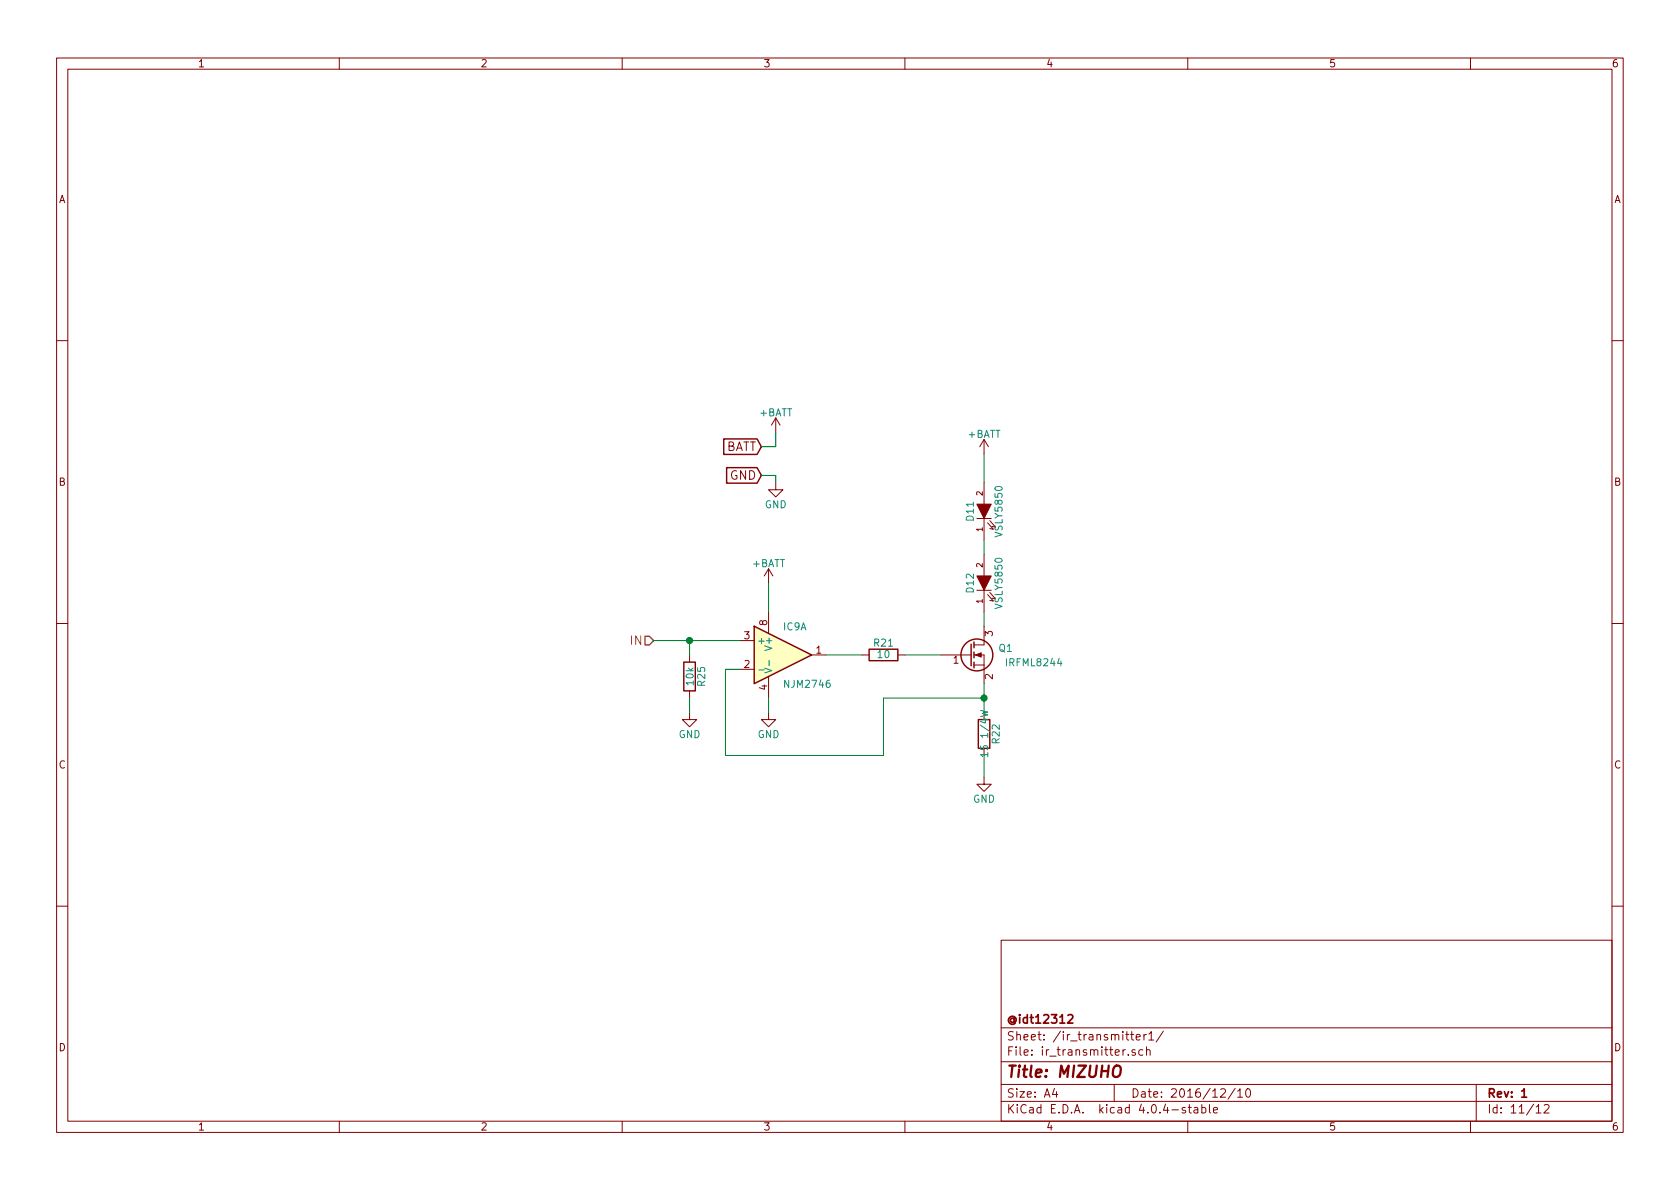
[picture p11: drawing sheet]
<svg xmlns="http://www.w3.org/2000/svg" width="297mm" height="210mm" viewBox="0 0 297 210" stroke-linecap="round" stroke-linejoin="round" font-family="sans-serif">
<g fill="none" stroke="#840000" stroke-width=".18">
<path d="M10 10.3h277v189.9h-277zM12 12.2h273v186.1h-273zM60 10.3v1.9M110 10.3v1.9M160 10.3v1.9M210 10.3v1.9M260 10.3v1.9M10 60.2h2M137.2 73.9l-.8 1.3M137.2 73.9v2.5M137.2 73.9l.7 1.3M174 77.7v2.6"/>
<path d="M174 77.7l-.8 1.3M174 77.7l.8 1.3M285 60.2h2M137.2 85.3v1.3h1.2l-1.2 1.3-1.3-1.3h1.3M172.7 91.7h2.6M174 85.3v3.8M174 91.7v3.8M174 98v3.8M174.6 92.5l1 1.1-.6-.1M175 92.1l1 1.1-.6-.1M10 110.3h2M121.9 115.8v1.3"/>
<path d="M130.8 118.4h2.5M130.8 113.3h2.5M135.9 100.6l-.8 1.2M135.9 100.6v2.5M135.9 108.2v3.8M135.9 119.6v3.8M135.9 100.6l.8 1.2M143.5 115.8h2.5M152.4 115.8h1.3M158.7 115.8h1.3M166.4 115.8h5.3M172.2 115.8h1.8v5.1"/>
<path d="M172.2 117.6h1.8M172.7 104.4h2.6M174 110.7v3.3h-1.8M174 104.4v3.8M174.6 105.2l1 1.1-.6-.1M175 104.8l1 1.1-.6-.1M285 110.3h2M121.9 126v1.2h1.3l-1.3 1.3-1.3-1.3h1.3M121.9 122.2v1.2M135.9 126v1.2h1.3l-1.3 1.3-1.3-1.3h1.3M174 137.4v1.3h1.3l-1.3 1.2-1.3-1.2h1.3M174 132.3v1.3"/>
<path d="M10 160.2h2M177 166.3h108v32h-108zM285 160.2h2M60 198.3v1.9M110 198.3v1.9M160 198.3v1.9M177 194.8h108M177 191.8h108M177 187.8h108M177 181.8h108M186.4 192.5l-.3 1h.9M186.8 193v1"/>
<path d="M197 191.8v3M199.5 186.5v.1M199.9 182.9h.6M200.1 182.4v1.3l.4 .2M200.7 185.7a.37 .37 0 0 0-.6 .1l.1 .2 .5 .2 .1 .1-.2 .3-.5-.1M200.9 183.4l.7-.1-.1-.3-.4-.1-.2 .2 .1 .7h.5M202.1 185.7l-.5-.1-.3 .3 .1 .6 .2 .1 .5-.1M202.3 182.9v1M202.7 182.9l-.4 .3M202.7 185.7l.2-.1 .4 .1 .1 .9M202.7 185.1v1.5M203.1 182.8l.5-.4v1.5"/>
<path d="M203.1 183.9h.9M205.7 182.3l-1.3 2M209.6 195.9a.37 .37 0 0 0-.6 .1l.1 .3 .5 .1 .1 .1-.3 .3-.4-.1M210 198.3v1.9M210.1 195.8h.5M210.3 195.3v1.3l.3 .2M211.2 195.9h.5l.1 .9M211.8 196.2l-.5 .1-.2 .2 .2 .3 .5-.1M212.5 195.9l.4-.1 .3 .3-.1 .6h-.6M212.5 195.3v1.5M213.8 195.3v1.3l.2 .2M214.6 196.3l.7-.1-.1-.3-.4-.1-.2 .2v.7h.6"/>
<path d="M215.8 192.7l.3-.2h.3l.3 .5-1 1h1M218.4 192.5l-1.3 1.9M218.8 193l.5-.5v1.5M218.8 194h.9M220.5 192.6l.1-.1a.81 .81 0 0 1 .6 .6 .81 .81 0 0 1-.3 .8l-.1 .1a.8 .8 0 0 1-.6-.6 .8 .8 0 0 1 .3-.8zM260 198.3v1.9M261 191.8v6.5M271.6 195.8l.4-.5v1.5M271.6 196.8h.9M273 195.5l.3-.2h.3l.3 .5-1 1h1"/>
</g>
<path d="M188.8 179.6l.3-.2h.3l.3 .5-1 1h1M269.1 194h.8" fill="none" stroke="#840000" stroke-width=".3"/>
<path d="M197 188.7a.66 .66 0 0 1 1.1 0 1.43 1.43 0 0 1-.6 1.7l-.5-.1a1.49 1.49 0 0 1 0-1.6z" fill="none" stroke="#840000" stroke-width=".41"/>
<g fill="none" stroke="#840000" stroke-width=".25">
<path d="M128 77.6h5.9l.7 1.4-.7 1.4h-5.9zM128.5 82.7h5.4l.7 1.4-.7 1.3h-5.4zM120.9 117.1h2v5.1h-2zM133.3 110.7l10.2 5.1-10.2 5.1zM153.7 114.8h5v2h-5zM171.7 113.9v3.8M172.2 113.5v1M172.2 115.3v1M172.2 117.1v1M173 127.2h2v5.1h-2z"/>
<circle cx="172.7" cy="115.8" r="2.82"/>
</g>
<g fill="#840000" stroke="#840000" stroke-width=".18">
<path d="M172.5 115.8l1-.4v.8z"/>
<path d="M172.7 101.8h2.6l-1.3 2.6z"/>
<path d="M172.7 89.1h2.6l-1.3 2.6z"/>
</g>
<path d="M134.2 118.5h.9M135.2 118.2l1.3 .4-1.3 .4M136 116.8v.9M173.4 125.6l1.3 .3-1 .3 1 .2-1.3 .3M174.7 133.4h-1.3l.3 .4M174.7 133.1v.7" fill="none" stroke="#008484" stroke-width=".18"/>
<path d="M114 112.5h.8l.8 .8-.8 .7h-.8z" fill="none" stroke="#848400" stroke-width=".25"/>
<path d="M133.3 110.7l10.2 5.1-10.2 5.1z" fill="#ffffc2" stroke="#ffffc2" stroke-width=".18"/>
<g fill="none" stroke="#008400" stroke-width=".18">
<path d="M137.2 76.4v2.6h-2.6M134.6 84.1h2.6v1.2M174 80.3v5M174 95.5v2.5M115.6 113.3h15.2M121.9 113.3v2.5M130.8 118.4h-2.5v15.2h27.9v-10.2h17.8M135.9 103.1v5.1M146 115.8h6.4M160 115.8h6.4M174 108.2v2.5M121.9 123.4v2.6"/>
<path d="M135.9 123.4v2.6M174 120.9v5.1M174 133.6v3.8"/>
</g>
<g fill="#008400" stroke="#008400" stroke-width=".25">
<circle cx="174" cy="123.4" r=".51"/>
<circle cx="121.9" cy="113.3" r=".51"/>
</g>
<text font-size="2.8" fill="#840000" x="178" y="190.5">Title: MIZUHO</text>
<g font-size="2.1" fill="#840000">
<text x="128" y="79.8">BATT</text>
<text x="129" y="84.8">GND</text>
<text x="178" y="184">Sheet: /ir_transmitter1/</text>
<text x="178" y="181">@idt12312</text>
<text x="178" y="186.7">File: ir_transmitter.sch</text>
<text x="178" y="196.9">KiCad E.D.A. kicad 4.0.4-stable</text>
<text x="178" y="194.1">Size: A4</text>
<text x="200" y="194.1">Date: 2016/12/10</text>
<text x="263" y="194.1">Rev: 1</text>
<text x="263" y="196.9">Id: 11/12</text>
</g>
<text font-size="2.1" fill="#848400" x="111.5" y="114">IN</text>
<g font-size="1.8" fill="#840000">
<text x="35" y="11.9">1</text>
<text x="85" y="11.9">2</text>
<text x="135" y="11.9">3</text>
<text x="185" y="11.9">4</text>
<text x="235" y="11.9">5</text>
<text x="285" y="11.9">6</text>
<text x="10.4" y="35.9">A</text>
<text x="285.4" y="35.9">A</text>
<text x="10.4" y="85.9">B</text>
<text x="285.4" y="85.9">B</text>
<text x="131.6" y="113">3</text>
<text x="135.6" y="110.6" transform="rotate(-90 135.6 110.6)">8</text>
<text x="175.5" y="112.5" transform="rotate(-90 175.5 112.5)">3</text>
<text x="131.6" y="118.1">2</text>
<text x="144.3" y="115.6">1</text>
<text x="168.6" y="117.3">1</text>
<text x="135.6" y="122" transform="rotate(-90 135.6 122)">4</text>
<text x="175.5" y="120.1" transform="rotate(-90 175.5 120.1)">2</text>
<text x="10.4" y="135.9">C</text>
<text x="285.4" y="135.9">C</text>
<text x="10.4" y="185.9">D</text>
<text x="285.4" y="185.9">D</text>
<text x="35" y="199.9">1</text>
<text x="85" y="199.9">2</text>
<text x="135" y="199.9">3</text>
<text x="185" y="199.9">4</text>
<text x="235" y="199.9">5</text>
<text x="285" y="199.9">6</text>
</g>
<g font-size="1.8" fill="#008484">
<text x="134.3" y="73.6">+BATT</text>
<text x="171.1" y="77.4">+BATT</text>
<text x="135.2" y="89.9">GND</text>
<text x="172.2" y="92" transform="rotate(-90 172.2 92)">D11</text>
<text x="177.2" y="94.7" transform="rotate(-90 177.2 94.7)">VSLY5850</text>
<text x="133" y="100.3">+BATT</text>
<text x="172.2" y="104.7" transform="rotate(-90 172.2 104.7)">D12</text>
<text x="177.2" y="107.4" transform="rotate(-90 177.2 107.4)">VSLY5850</text>
<text x="133.9" y="113.9">+</text>
<text x="138.5" y="111.4">IC9A</text>
<text x="136.5" y="114.7" transform="rotate(-90 136.5 114.7)">V+</text>
<text x="154.6" y="114.3">R21</text>
<text x="155.2" y="116.4">10</text>
<text x="176.6" y="115.3">Q1</text>
<text x="178.1" y="117.8">IRFML8244</text>
<text x="122.6" y="121.1" transform="rotate(-90 122.6 121.1)">10k</text>
<text x="124.7" y="121.3" transform="rotate(-90 124.7 121.3)">R25</text>
<text x="138.9" y="121.6">NJM2746</text>
<text x="120" y="130.5">GND</text>
<text x="133.9" y="130.5">GND</text>
<text x="176.7" y="131.4" transform="rotate(-90 176.7 131.4)">R22</text>
<text x="174.7" y="133" transform="rotate(-90 174.7 133)">15 1/4W</text>
<text x="172" y="141.9">GND</text>
</g>
<g font-size="1.4" fill="#840000">
<text x="173.7" y="87.6" transform="rotate(-90 173.7 87.6)">2</text>
<text x="173.7" y="94" transform="rotate(-90 173.7 94)">1</text>
<text x="173.7" y="100.3" transform="rotate(-90 173.7 100.3)">2</text>
<text x="173.7" y="106.7" transform="rotate(-90 173.7 106.7)">1</text>
</g>
</svg>
